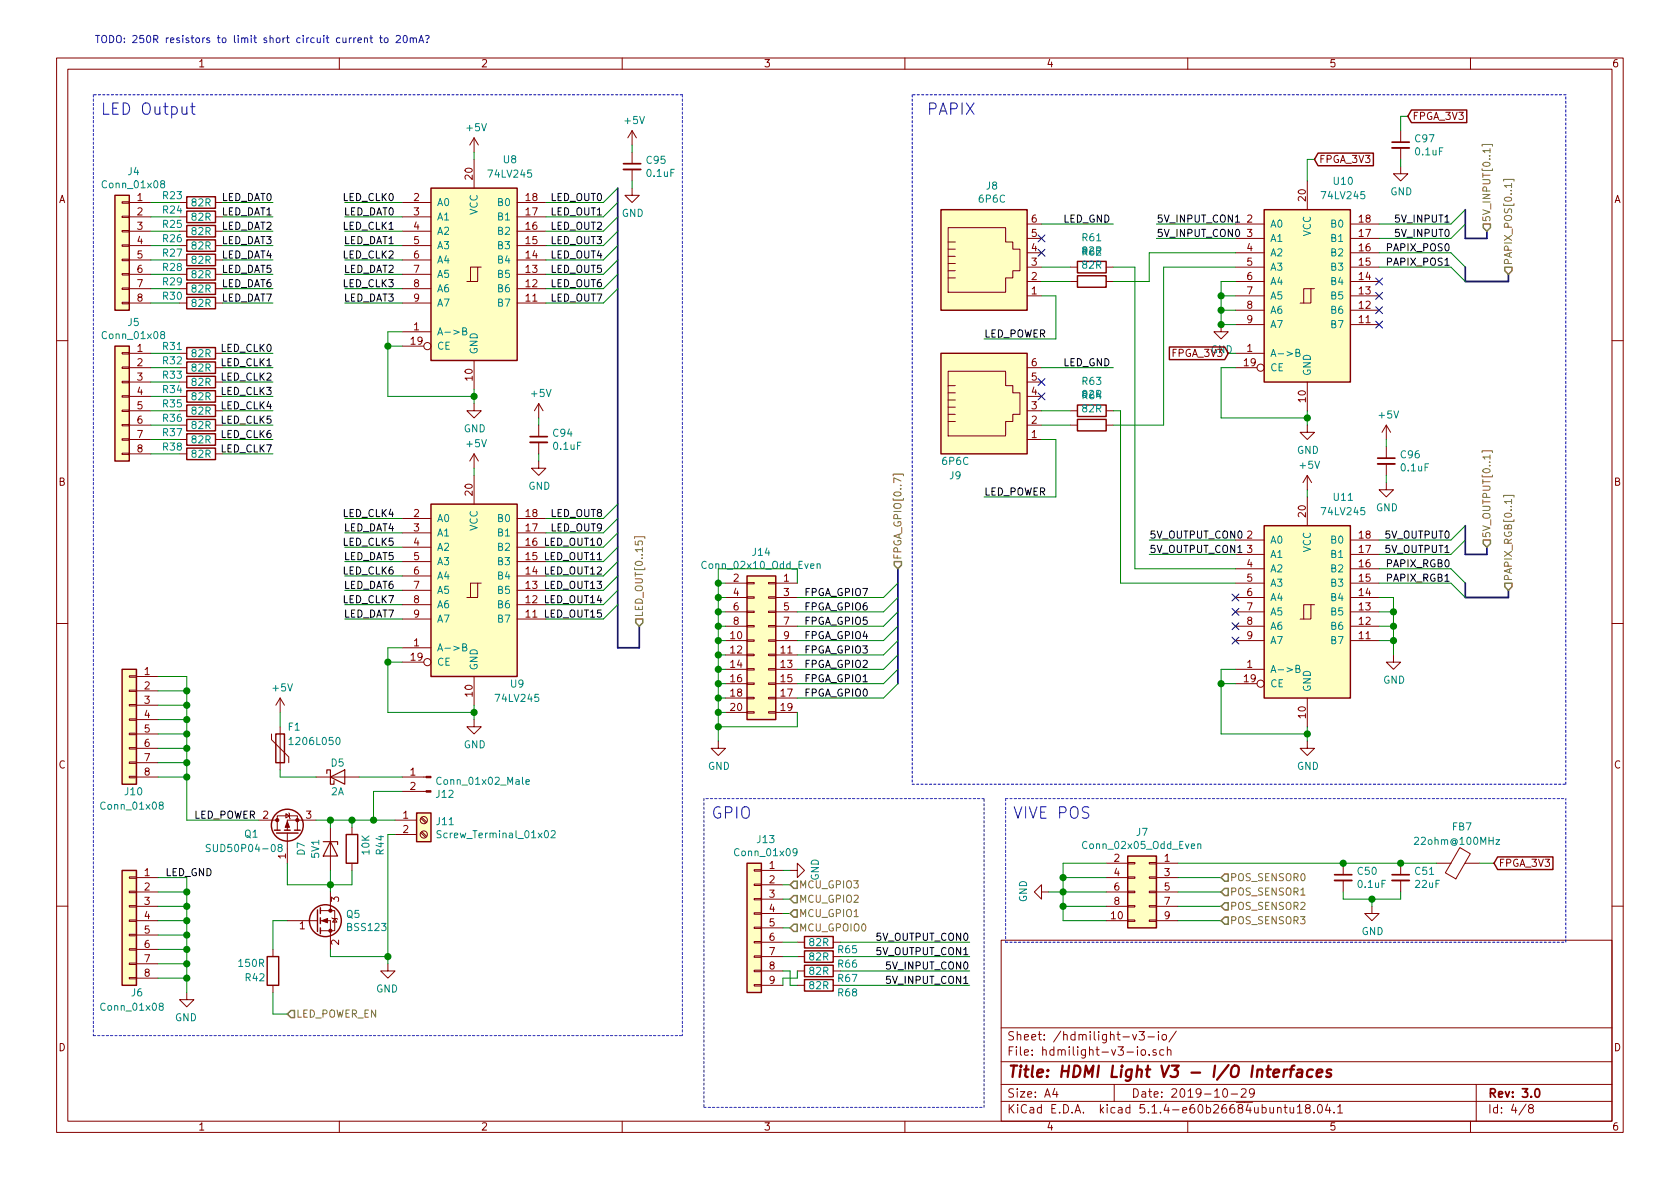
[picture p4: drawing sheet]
EESchema Schematic File Version 4
LIBS:hdmilight-v3-cache
EELAYER 30 0
EELAYER END
$Descr A4 11693 8268
encoding utf-8
Sheet 4 8
Title "HDMI Light V3 - I/O Interfaces"
Date "2019-10-29"
Rev "3.0"
Comp ""
Comment1 ""
Comment2 ""
Comment3 ""
Comment4 ""
$EndDescr
$Comp
L Connector_Generic:Conn_01x08 J6
U 1 1
P 900 6400
F 0 "J6" H 800 5900 50  0000 L CNN
F 1 "Conn_01x08" H 650 5800 50  0000 L CNN
F 2 "Connector_PinSocket_2.54mm:PinSocket_1x08_P2.54mm_Vertical" H 900 6400 50  0001 C CNN
F 3 "~" H 900 6400 50  0001 C CNN
	1    900  6400
	-1   0    0    -1  
$EndComp
$Comp
L power:GND #PWR0120
U 1 1
P 2700 6700
F 0 "#PWR0120" H 2700 6450 50  0001 C CNN
F 1 "GND" H 2705 6527 50  0000 C CNN
F 2 "" H 2700 6700 50  0001 C CNN
F 3 "" H 2700 6700 50  0001 C CNN
	1    2700 6700
	-1   0    0    -1  
$EndComp
Wire Wire Line
	1100 6100 1300 6100
Wire Wire Line
	1100 6200 1300 6200
Wire Wire Line
	1300 6100 1300 6200
Connection ~ 1300 6200
Wire Wire Line
	1300 6200 1300 6300
Wire Wire Line
	1100 6300 1300 6300
Connection ~ 1300 6300
Wire Wire Line
	1300 6300 1300 6400
Wire Wire Line
	1100 6400 1300 6400
Connection ~ 1300 6400
Wire Wire Line
	1300 6400 1300 6500
Wire Wire Line
	1100 6500 1300 6500
Connection ~ 1300 6500
Wire Wire Line
	1300 6500 1300 6600
Wire Wire Line
	1100 6600 1300 6600
Connection ~ 1300 6600
Wire Wire Line
	1300 6600 1300 6700
Wire Wire Line
	1100 6700 1300 6700
Connection ~ 1300 6700
Wire Wire Line
	1300 6700 1300 6800
Wire Wire Line
	1100 6800 1300 6800
$Comp
L 74xx:74HC245 U8
U 1 1
P 3300 1900
F 0 "U8" H 3550 2700 50  0000 C CNN
F 1 "74LV245" H 3550 2600 50  0000 C CNN
F 2 "Package_SO:TSSOP-20_4.4x6.5mm_P0.65mm" H 3300 1900 50  0001 C CNN
F 3 "" H 3300 1900 50  0001 C CNN
	1    3300 1900
	1    0    0    -1  
$EndComp
$Comp
L 74xx:74HC245 U9
U 1 1
P 3300 4100
F 0 "U9" H 3600 3450 50  0000 C CNN
F 1 "74LV245" H 3600 3350 50  0000 C CNN
F 2 "Package_SO:TSSOP-20_4.4x6.5mm_P0.65mm" H 3300 4100 50  0001 C CNN
F 3 "" H 3300 4100 50  0001 C CNN
	1    3300 4100
	1    0    0    -1  
$EndComp
$Comp
L Connector_Generic:Conn_01x08 J4
U 1 1
P 850 1700
F 0 "J4" H 770 2217 50  0000 C CNN
F 1 "Conn_01x08" H 770 2126 50  0000 C CNN
F 2 "Connector_PinSocket_2.54mm:PinSocket_1x08_P2.54mm_Vertical" H 850 1700 50  0001 C CNN
F 3 "~" H 850 1700 50  0001 C CNN
	1    850  1700
	-1   0    0    -1  
$EndComp
$Comp
L Connector_Generic:Conn_01x08 J5
U 1 1
P 850 2750
F 0 "J5" H 770 3267 50  0000 C CNN
F 1 "Conn_01x08" H 770 3176 50  0000 C CNN
F 2 "Connector_PinSocket_2.54mm:PinSocket_1x08_P2.54mm_Vertical" H 850 2750 50  0001 C CNN
F 3 "~" H 850 2750 50  0001 C CNN
	1    850  2750
	-1   0    0    -1  
$EndComp
Wire Wire Line
	2800 2300 2700 2300
Wire Wire Line
	2700 2750 3300 2750
Wire Wire Line
	3300 2750 3300 2700
Wire Wire Line
	2800 2400 2700 2400
Wire Wire Line
	2800 4500 2700 4500
Wire Wire Line
	2700 4950 3300 4950
Wire Wire Line
	3300 4950 3300 4900
Wire Wire Line
	2800 4600 2700 4600
$Comp
L power:GND #PWR0121
U 1 1
P 3300 2800
F 0 "#PWR0121" H 3300 2550 50  0001 C CNN
F 1 "GND" H 3305 2627 50  0000 C CNN
F 2 "" H 3300 2800 50  0001 C CNN
F 3 "" H 3300 2800 50  0001 C CNN
	1    3300 2800
	1    0    0    -1  
$EndComp
$Comp
L power:GND #PWR0122
U 1 1
P 3300 5000
F 0 "#PWR0122" H 3300 4750 50  0001 C CNN
F 1 "GND" H 3305 4827 50  0000 C CNN
F 2 "" H 3300 5000 50  0001 C CNN
F 3 "" H 3300 5000 50  0001 C CNN
	1    3300 5000
	1    0    0    -1  
$EndComp
Wire Wire Line
	3300 2750 3300 2800
Connection ~ 3300 2750
Wire Wire Line
	3300 4950 3300 5000
Connection ~ 3300 4950
Wire Wire Line
	3300 3250 3300 3300
Wire Wire Line
	3300 1050 3300 1100
$Comp
L power:GND #PWR0126
U 1 1
P 7300 6200
F 0 "#PWR0126" H 7300 5950 50  0001 C CNN
F 1 "GND" H 7305 6027 50  0000 C CNN
F 2 "" H 7300 6200 50  0001 C CNN
F 3 "" H 7300 6200 50  0001 C CNN
	1    7300 6200
	0    1    -1   0   
$EndComp
Wire Wire Line
	7700 6400 7400 6400
Wire Wire Line
	7700 6000 7400 6000
Wire Wire Line
	7400 6000 7400 6100
Wire Wire Line
	7700 6100 7400 6100
Connection ~ 7400 6100
Wire Wire Line
	7400 6100 7400 6200
Wire Wire Line
	7700 6200 7400 6200
Connection ~ 7400 6200
Wire Wire Line
	7400 6200 7400 6300
Wire Wire Line
	7700 6300 7400 6300
Connection ~ 7400 6300
Wire Wire Line
	7400 6300 7400 6400
$Comp
L Device:R R23
U 1 1
P 1400 1400
F 0 "R23" V 1350 1200 50  0000 C CNN
F 1 "82R" V 1400 1400 50  0000 C CNN
F 2 "Resistor_SMD:R_0603_1608Metric" V 1330 1400 50  0001 C CNN
F 3 "~" H 1400 1400 50  0001 C CNN
	1    1400 1400
	0    1    1    0   
$EndComp
$Comp
L Device:R R24
U 1 1
P 1400 1500
F 0 "R24" V 1350 1300 50  0000 C CNN
F 1 "82R" V 1400 1500 50  0000 C CNN
F 2 "Resistor_SMD:R_0603_1608Metric" V 1330 1500 50  0001 C CNN
F 3 "~" H 1400 1500 50  0001 C CNN
	1    1400 1500
	0    1    1    0   
$EndComp
$Comp
L Device:R R25
U 1 1
P 1400 1600
F 0 "R25" V 1350 1400 50  0000 C CNN
F 1 "82R" V 1400 1600 50  0000 C CNN
F 2 "Resistor_SMD:R_0603_1608Metric" V 1330 1600 50  0001 C CNN
F 3 "~" H 1400 1600 50  0001 C CNN
	1    1400 1600
	0    1    1    0   
$EndComp
$Comp
L Device:R R26
U 1 1
P 1400 1700
F 0 "R26" V 1350 1500 50  0000 C CNN
F 1 "82R" V 1400 1700 50  0000 C CNN
F 2 "Resistor_SMD:R_0603_1608Metric" V 1330 1700 50  0001 C CNN
F 3 "~" H 1400 1700 50  0001 C CNN
	1    1400 1700
	0    1    1    0   
$EndComp
$Comp
L Device:R R27
U 1 1
P 1400 1800
F 0 "R27" V 1350 1600 50  0000 C CNN
F 1 "82R" V 1400 1800 50  0000 C CNN
F 2 "Resistor_SMD:R_0603_1608Metric" V 1330 1800 50  0001 C CNN
F 3 "~" H 1400 1800 50  0001 C CNN
	1    1400 1800
	0    1    1    0   
$EndComp
$Comp
L Device:R R28
U 1 1
P 1400 1900
F 0 "R28" V 1350 1700 50  0000 C CNN
F 1 "82R" V 1400 1900 50  0000 C CNN
F 2 "Resistor_SMD:R_0603_1608Metric" V 1330 1900 50  0001 C CNN
F 3 "~" H 1400 1900 50  0001 C CNN
	1    1400 1900
	0    1    1    0   
$EndComp
$Comp
L Device:R R29
U 1 1
P 1400 2000
F 0 "R29" V 1350 1800 50  0000 C CNN
F 1 "82R" V 1400 2000 50  0000 C CNN
F 2 "Resistor_SMD:R_0603_1608Metric" V 1330 2000 50  0001 C CNN
F 3 "~" H 1400 2000 50  0001 C CNN
	1    1400 2000
	0    1    1    0   
$EndComp
$Comp
L Device:R R30
U 1 1
P 1400 2100
F 0 "R30" V 1350 1900 50  0000 C CNN
F 1 "82R" V 1400 2100 50  0000 C CNN
F 2 "Resistor_SMD:R_0603_1608Metric" V 1330 2100 50  0001 C CNN
F 3 "~" H 1400 2100 50  0001 C CNN
	1    1400 2100
	0    1    1    0   
$EndComp
Wire Wire Line
	1050 1400 1250 1400
Wire Wire Line
	1050 1500 1250 1500
Wire Wire Line
	1050 1600 1250 1600
Wire Wire Line
	1050 1700 1250 1700
Wire Wire Line
	1050 1800 1250 1800
Wire Wire Line
	1050 1900 1250 1900
Wire Wire Line
	1050 2000 1250 2000
Wire Wire Line
	1050 2100 1250 2100
$Comp
L Device:R R31
U 1 1
P 1400 2450
F 0 "R31" V 1350 2250 50  0000 C CNN
F 1 "82R" V 1400 2450 50  0000 C CNN
F 2 "Resistor_SMD:R_0603_1608Metric" V 1330 2450 50  0001 C CNN
F 3 "~" H 1400 2450 50  0001 C CNN
	1    1400 2450
	0    1    1    0   
$EndComp
$Comp
L Device:R R32
U 1 1
P 1400 2550
F 0 "R32" V 1350 2350 50  0000 C CNN
F 1 "82R" V 1400 2550 50  0000 C CNN
F 2 "Resistor_SMD:R_0603_1608Metric" V 1330 2550 50  0001 C CNN
F 3 "~" H 1400 2550 50  0001 C CNN
	1    1400 2550
	0    1    1    0   
$EndComp
$Comp
L Device:R R33
U 1 1
P 1400 2650
F 0 "R33" V 1350 2450 50  0000 C CNN
F 1 "82R" V 1400 2650 50  0000 C CNN
F 2 "Resistor_SMD:R_0603_1608Metric" V 1330 2650 50  0001 C CNN
F 3 "~" H 1400 2650 50  0001 C CNN
	1    1400 2650
	0    1    1    0   
$EndComp
$Comp
L Device:R R34
U 1 1
P 1400 2750
F 0 "R34" V 1350 2550 50  0000 C CNN
F 1 "82R" V 1400 2750 50  0000 C CNN
F 2 "Resistor_SMD:R_0603_1608Metric" V 1330 2750 50  0001 C CNN
F 3 "~" H 1400 2750 50  0001 C CNN
	1    1400 2750
	0    1    1    0   
$EndComp
$Comp
L Device:R R35
U 1 1
P 1400 2850
F 0 "R35" V 1350 2650 50  0000 C CNN
F 1 "82R" V 1400 2850 50  0000 C CNN
F 2 "Resistor_SMD:R_0603_1608Metric" V 1330 2850 50  0001 C CNN
F 3 "~" H 1400 2850 50  0001 C CNN
	1    1400 2850
	0    1    1    0   
$EndComp
$Comp
L Device:R R36
U 1 1
P 1400 2950
F 0 "R36" V 1350 2750 50  0000 C CNN
F 1 "82R" V 1400 2950 50  0000 C CNN
F 2 "Resistor_SMD:R_0603_1608Metric" V 1330 2950 50  0001 C CNN
F 3 "~" H 1400 2950 50  0001 C CNN
	1    1400 2950
	0    1    1    0   
$EndComp
$Comp
L Device:R R37
U 1 1
P 1400 3050
F 0 "R37" V 1350 2850 50  0000 C CNN
F 1 "82R" V 1400 3050 50  0000 C CNN
F 2 "Resistor_SMD:R_0603_1608Metric" V 1330 3050 50  0001 C CNN
F 3 "~" H 1400 3050 50  0001 C CNN
	1    1400 3050
	0    1    1    0   
$EndComp
$Comp
L Device:R R38
U 1 1
P 1400 3150
F 0 "R38" V 1350 2950 50  0000 C CNN
F 1 "82R" V 1400 3150 50  0000 C CNN
F 2 "Resistor_SMD:R_0603_1608Metric" V 1330 3150 50  0001 C CNN
F 3 "~" H 1400 3150 50  0001 C CNN
	1    1400 3150
	0    1    1    0   
$EndComp
Wire Wire Line
	1050 2450 1250 2450
Wire Wire Line
	1050 2550 1250 2550
Wire Wire Line
	1050 2650 1250 2650
Wire Wire Line
	1050 2750 1250 2750
Wire Wire Line
	1050 2850 1250 2850
Wire Wire Line
	1050 2950 1250 2950
Wire Wire Line
	1050 3050 1250 3050
Wire Wire Line
	1050 3150 1250 3150
Wire Wire Line
	2700 2300 2700 2400
Connection ~ 2700 2400
Wire Wire Line
	2700 2400 2700 2750
Wire Wire Line
	1550 1400 1900 1400
Text Label 1900 1400 2    50   ~ 0
LED_DAT0
Wire Wire Line
	1550 1500 1900 1500
Wire Wire Line
	1550 1600 1900 1600
Wire Wire Line
	1550 1700 1900 1700
Wire Wire Line
	1550 1800 1900 1800
Wire Wire Line
	1550 1900 1900 1900
Wire Wire Line
	1550 2000 1900 2000
Wire Wire Line
	1550 2100 1900 2100
Text Label 1900 1500 2    50   ~ 0
LED_DAT1
Text Label 1900 1600 2    50   ~ 0
LED_DAT2
Text Label 1900 1700 2    50   ~ 0
LED_DAT3
Text Label 1900 1800 2    50   ~ 0
LED_DAT4
Text Label 1900 1900 2    50   ~ 0
LED_DAT5
Text Label 1900 2000 2    50   ~ 0
LED_DAT6
Text Label 1900 2100 2    50   ~ 0
LED_DAT7
Wire Wire Line
	2700 4500 2700 4600
Connection ~ 2700 4600
Wire Wire Line
	2700 4600 2700 4950
Wire Wire Line
	1900 2450 1550 2450
Wire Wire Line
	1550 2550 1900 2550
Wire Wire Line
	1550 2650 1900 2650
Wire Wire Line
	1550 2750 1900 2750
Wire Wire Line
	1550 2850 1900 2850
Wire Wire Line
	1550 2950 1900 2950
Wire Wire Line
	1550 3050 1900 3050
Wire Wire Line
	1550 3150 1900 3150
Text Label 1900 2450 2    50   ~ 0
LED_CLK0
Text Label 1900 2550 2    50   ~ 0
LED_CLK1
Text Label 1900 2650 2    50   ~ 0
LED_CLK2
Text Label 1900 2750 2    50   ~ 0
LED_CLK3
Text Label 1900 2850 2    50   ~ 0
LED_CLK4
Text Label 1900 2950 2    50   ~ 0
LED_CLK5
Text Label 1900 3050 2    50   ~ 0
LED_CLK6
Text Label 1900 3150 2    50   ~ 0
LED_CLK7
Wire Wire Line
	2800 1400 2400 1400
Text Label 2750 1400 2    50   ~ 0
LED_CLK0
Wire Wire Line
	2800 1500 2400 1500
Wire Wire Line
	2800 1600 2400 1600
Wire Wire Line
	2800 1700 2400 1700
Wire Wire Line
	2400 1800 2800 1800
Wire Wire Line
	2400 1900 2800 1900
Wire Wire Line
	2400 2000 2800 2000
Wire Wire Line
	2400 2100 2800 2100
Text Label 2750 1500 2    50   ~ 0
LED_DAT0
Text Label 2750 1600 2    50   ~ 0
LED_CLK1
Text Label 2750 1700 2    50   ~ 0
LED_DAT1
Text Label 2750 1800 2    50   ~ 0
LED_CLK2
Text Label 2750 1900 2    50   ~ 0
LED_DAT2
Text Label 2750 2000 2    50   ~ 0
LED_CLK3
Text Label 2750 2100 2    50   ~ 0
LED_DAT3
Wire Wire Line
	2400 3600 2800 3600
Wire Wire Line
	2400 3700 2800 3700
Wire Wire Line
	2400 3800 2800 3800
Wire Wire Line
	2400 3900 2800 3900
Wire Wire Line
	2400 4000 2800 4000
Wire Wire Line
	2400 4100 2800 4100
Wire Wire Line
	2400 4200 2800 4200
Wire Wire Line
	2400 4300 2800 4300
Text Label 2750 3600 2    50   ~ 0
LED_CLK4
Text Label 2750 3700 2    50   ~ 0
LED_DAT4
Text Label 2750 3800 2    50   ~ 0
LED_CLK5
Text Label 2750 3900 2    50   ~ 0
LED_DAT5
Text Label 2750 4000 2    50   ~ 0
LED_CLK6
Text Label 2750 4100 2    50   ~ 0
LED_DAT6
Text Label 2750 4200 2    50   ~ 0
LED_CLK7
Text Label 2750 4300 2    50   ~ 0
LED_DAT7
Wire Wire Line
	3800 1400 4200 1400
Text Label 4200 1400 2    50   ~ 0
LED_OUT0
Wire Wire Line
	3800 1500 4200 1500
Wire Wire Line
	3800 1600 4200 1600
Wire Wire Line
	3800 1700 4200 1700
Wire Wire Line
	3800 1800 4200 1800
Wire Wire Line
	3800 1900 4200 1900
Wire Wire Line
	3800 2000 4200 2000
Wire Wire Line
	3800 2100 4200 2100
Wire Wire Line
	3800 3600 4200 3600
Wire Wire Line
	3800 3700 4200 3700
Wire Wire Line
	3800 3800 4200 3800
Wire Wire Line
	3800 3900 4200 3900
Wire Wire Line
	4200 4000 3800 4000
Wire Wire Line
	3800 4100 4200 4100
Wire Wire Line
	4200 4200 3800 4200
Wire Wire Line
	3800 4300 4200 4300
Text Label 4200 1500 2    50   ~ 0
LED_OUT1
Text Label 4200 1600 2    50   ~ 0
LED_OUT2
Text Label 4200 1700 2    50   ~ 0
LED_OUT3
Text Label 4200 1800 2    50   ~ 0
LED_OUT4
Text Label 4200 1900 2    50   ~ 0
LED_OUT5
Text Label 4200 2000 2    50   ~ 0
LED_OUT6
Text Label 4200 2100 2    50   ~ 0
LED_OUT7
Text Label 4200 3600 2    50   ~ 0
LED_OUT8
Text Label 4200 3700 2    50   ~ 0
LED_OUT9
Text Label 4200 3800 2    50   ~ 0
LED_OUT10
Text Label 4200 3900 2    50   ~ 0
LED_OUT11
Text Label 4200 4000 2    50   ~ 0
LED_OUT12
Text Label 4200 4100 2    50   ~ 0
LED_OUT13
Text Label 4200 4200 2    50   ~ 0
LED_OUT14
Text Label 4200 4300 2    50   ~ 0
LED_OUT15
Entry Wire Line
	4200 1400 4300 1300
Entry Wire Line
	4200 1500 4300 1400
Entry Wire Line
	4200 1600 4300 1500
Entry Wire Line
	4200 1700 4300 1600
Entry Wire Line
	4200 1800 4300 1700
Entry Wire Line
	4200 1900 4300 1800
Entry Wire Line
	4200 2000 4300 1900
Entry Wire Line
	4200 2100 4300 2000
Entry Wire Line
	4200 3600 4300 3500
Entry Wire Line
	4200 3700 4300 3600
Entry Wire Line
	4200 3800 4300 3700
Entry Wire Line
	4200 3900 4300 3800
Entry Wire Line
	4200 4000 4300 3900
Entry Wire Line
	4200 4100 4300 4000
Entry Wire Line
	4200 4200 4300 4100
Entry Wire Line
	4200 4300 4300 4200
Wire Bus Line
	4300 4500 4450 4500
Text HLabel 4450 4350 1    50   Input ~ 0
LED_OUT[0..15]
Text Notes 3000 300  2    50   ~ 0
TODO: 250R resistors to limit short circuit current to 20mA?
$Comp
L Connector:6P6C J8
U 1 1
P 6850 1850
F 0 "J8" H 6905 2417 50  0000 C CNN
F 1 "6P6C" H 6905 2326 50  0000 C CNN
F 2 "Connector_RJ:RJ12_Amphenol_54601" V 6850 1875 50  0001 C CNN
F 3 "~" V 6850 1875 50  0001 C CNN
	1    6850 1850
	1    0    0    -1  
$EndComp
$Comp
L Connector:6P6C J9
U 1 1
P 6850 2850
F 0 "J9" H 6650 2400 50  0000 C CNN
F 1 "6P6C" H 6650 2500 50  0000 C CNN
F 2 "Connector_RJ:RJ12_Amphenol_54601" V 6850 2875 50  0001 C CNN
F 3 "~" V 6850 2875 50  0001 C CNN
	1    6850 2850
	1    0    0    -1  
$EndComp
$Comp
L 74xx:74HC245 U10
U 1 1
P 9100 2050
F 0 "U10" H 9350 2850 50  0000 C CNN
F 1 "74LV245" H 9350 2750 50  0000 C CNN
F 2 "Package_SO:TSSOP-20_4.4x6.5mm_P0.65mm" H 9100 2050 50  0001 C CNN
F 3 "" H 9100 2050 50  0001 C CNN
	1    9100 2050
	1    0    0    -1  
$EndComp
$Comp
L 74xx:74HC245 U11
U 1 1
P 9100 4250
F 0 "U11" H 9350 5050 50  0000 C CNN
F 1 "74LV245" H 9350 4950 50  0000 C CNN
F 2 "Package_SO:TSSOP-20_4.4x6.5mm_P0.65mm" H 9100 4250 50  0001 C CNN
F 3 "" H 9100 4250 50  0001 C CNN
	1    9100 4250
	1    0    0    -1  
$EndComp
Wire Wire Line
	7250 1950 7450 1950
Wire Wire Line
	8000 1950 8000 1750
Wire Wire Line
	8000 1750 8600 1750
Wire Wire Line
	7250 2950 7450 2950
Wire Wire Line
	8100 2950 8100 1850
Wire Wire Line
	8100 1850 8600 1850
Wire Wire Line
	7250 1850 7450 1850
Wire Wire Line
	7900 1850 7900 3950
Wire Wire Line
	7900 3950 8600 3950
Wire Wire Line
	7250 2850 7450 2850
Wire Wire Line
	7800 2850 7800 4050
Wire Wire Line
	7800 4050 8600 4050
Wire Wire Line
	8600 2550 8500 2550
Wire Wire Line
	8500 2550 8500 2900
Wire Wire Line
	8500 2900 9100 2900
Wire Wire Line
	9100 2900 9100 2850
Wire Wire Line
	8600 4650 8500 4650
Wire Wire Line
	8500 4650 8500 4750
Wire Wire Line
	8500 5100 9100 5100
Wire Wire Line
	9100 5100 9100 5050
Wire Wire Line
	8600 4750 8500 4750
Connection ~ 8500 4750
Wire Wire Line
	8500 4750 8500 5100
$Comp
L power:GND #PWR0130
U 1 1
P 9100 2950
F 0 "#PWR0130" H 9100 2700 50  0001 C CNN
F 1 "GND" H 9105 2777 50  0000 C CNN
F 2 "" H 9100 2950 50  0001 C CNN
F 3 "" H 9100 2950 50  0001 C CNN
	1    9100 2950
	1    0    0    -1  
$EndComp
$Comp
L power:GND #PWR0131
U 1 1
P 9100 5150
F 0 "#PWR0131" H 9100 4900 50  0001 C CNN
F 1 "GND" H 9105 4977 50  0000 C CNN
F 2 "" H 9100 5150 50  0001 C CNN
F 3 "" H 9100 5150 50  0001 C CNN
	1    9100 5150
	1    0    0    -1  
$EndComp
Wire Wire Line
	9100 2900 9100 2950
Connection ~ 9100 2900
Wire Wire Line
	9100 5100 9100 5150
Connection ~ 9100 5100
Wire Wire Line
	9100 3400 9100 3450
Wire Wire Line
	9600 1850 10100 1850
Text Label 10100 1750 2    50   ~ 0
PAPIX_POS0
Text Label 10100 1850 2    50   ~ 0
PAPIX_POS1
Wire Wire Line
	9600 3950 10100 3950
Wire Wire Line
	9600 4050 10100 4050
Text Label 10100 3950 2    50   ~ 0
PAPIX_RGB0
Text Label 10100 4050 2    50   ~ 0
PAPIX_RGB1
Wire Wire Line
	8550 2450 8600 2450
Entry Wire Line
	10100 1850 10200 1950
Entry Wire Line
	10100 4050 10200 4150
Wire Bus Line
	10200 1950 10500 1950
Wire Bus Line
	10200 4150 10500 4150
Text HLabel 10500 1900 1    50   Input ~ 0
PAPIX_POS[0..1]
Text HLabel 10500 4100 1    50   Input ~ 0
PAPIX_RGB[0..1]
$Comp
L Connector_Generic:Conn_02x05_Odd_Even J7
U 1 1
P 8000 6200
F 0 "J7" H 8050 6617 50  0000 C CNN
F 1 "Conn_02x05_Odd_Even" H 8050 6526 50  0000 C CNN
F 2 "Connector_IDC:IDC-Header_2x05_P2.54mm_Horizontal" H 8000 6200 50  0001 C CNN
F 3 "~" H 8000 6200 50  0001 C CNN
	1    8000 6200
	-1   0    0    -1  
$EndComp
Text HLabel 8500 6100 2    50   Input ~ 0
POS_SENSOR0
Text HLabel 8500 6200 2    50   Input ~ 0
POS_SENSOR1
Text HLabel 8500 6300 2    50   Input ~ 0
POS_SENSOR2
Text HLabel 8500 6400 2    50   Input ~ 0
POS_SENSOR3
Wire Wire Line
	8200 6100 8500 6100
Wire Wire Line
	8200 6200 8500 6200
Wire Wire Line
	8200 6300 8500 6300
Wire Wire Line
	8200 6400 8500 6400
$Comp
L Connector_Generic:Conn_01x08 J10
U 1 1
P 900 5000
F 0 "J10" H 800 4500 50  0000 L CNN
F 1 "Conn_01x08" H 650 4400 50  0000 L CNN
F 2 "Connector_PinSocket_2.54mm:PinSocket_1x08_P2.54mm_Vertical" H 900 5000 50  0001 C CNN
F 3 "~" H 900 5000 50  0001 C CNN
	1    900  5000
	-1   0    0    -1  
$EndComp
Wire Wire Line
	1100 4700 1300 4700
Wire Wire Line
	1300 4700 1300 4800
Wire Wire Line
	1100 4800 1300 4800
Connection ~ 1300 4800
Wire Wire Line
	1300 4800 1300 4900
Wire Wire Line
	1100 4900 1300 4900
Connection ~ 1300 4900
Wire Wire Line
	1300 4900 1300 5000
Wire Wire Line
	1100 5000 1300 5000
Connection ~ 1300 5000
Wire Wire Line
	1300 5000 1300 5100
Wire Wire Line
	1100 5100 1300 5100
Connection ~ 1300 5100
Wire Wire Line
	1300 5100 1300 5200
Wire Wire Line
	1100 5200 1300 5200
Connection ~ 1300 5200
Wire Wire Line
	1300 5200 1300 5300
Wire Wire Line
	1100 5300 1300 5300
Connection ~ 1300 5300
Wire Wire Line
	1300 5300 1300 5400
Wire Wire Line
	1100 5400 1300 5400
Connection ~ 1300 5400
Wire Wire Line
	1300 5400 1300 5700
$Comp
L Device:R R42
U 1 1
P 1900 6750
F 0 "R42" H 1700 6800 50  0000 L CNN
F 1 "150R" H 1650 6700 50  0000 L CNN
F 2 "Resistor_SMD:R_0603_1608Metric" V 1830 6750 50  0001 C CNN
F 3 "~" H 1900 6750 50  0001 C CNN
	1    1900 6750
	1    0    0    1   
$EndComp
Text HLabel 2000 7050 2    50   Input ~ 0
LED_POWER_EN
Wire Wire Line
	1900 6600 1900 6400
Wire Wire Line
	1900 6900 1900 7050
Wire Wire Line
	1900 7050 2000 7050
Wire Wire Line
	1300 5700 1800 5700
Text Label 1350 5700 0    50   ~ 0
LED_POWER
Text Label 1150 6100 0    50   ~ 0
LED_GND
Wire Wire Line
	7250 3050 7350 3050
Wire Wire Line
	7350 3050 7350 3450
Wire Wire Line
	7350 3450 6850 3450
Text Label 6850 3450 0    50   ~ 0
LED_POWER
Wire Wire Line
	7250 2050 7350 2050
Wire Wire Line
	7350 2050 7350 2350
Wire Wire Line
	7350 2350 6850 2350
Text Label 6850 2350 0    50   ~ 0
LED_POWER
Wire Wire Line
	7250 1550 7750 1550
Wire Wire Line
	7250 2550 7750 2550
Text Label 7400 2550 0    50   ~ 0
LED_GND
Text Label 7400 1550 0    50   ~ 0
LED_GND
NoConn ~ 7250 1650
NoConn ~ 7250 1750
NoConn ~ 7250 2650
NoConn ~ 7250 2750
$Comp
L Device:R R44
U 1 1
P 2450 5900
F 0 "R44" V 2250 5850 50  0000 L CNN
F 1 "10K" V 2350 5850 50  0000 L CNN
F 2 "Resistor_SMD:R_0603_1608Metric" V 2380 5900 50  0001 C CNN
F 3 "~" H 2450 5900 50  0001 C CNN
	1    2450 5900
	-1   0    0    -1  
$EndComp
$Comp
L Connector:Conn_01x02_Male J12
U 1 1
P 3000 5400
F 0 "J12" H 2972 5282 50  0000 R CNN
F 1 "Conn_01x02_Male" H 2972 5373 50  0000 R CNN
F 2 "Connector_PinHeader_2.54mm:PinHeader_1x02_P2.54mm_Vertical" H 3000 5400 50  0001 C CNN
F 3 "~" H 3000 5400 50  0001 C CNN
	1    3000 5400
	-1   0    0    -1  
$EndComp
$Comp
L power:+5V #PWR0169
U 1 1
P 1950 4950
F 0 "#PWR0169" H 1950 4800 50  0001 C CNN
F 1 "+5V" H 1965 5123 50  0000 C CNN
F 2 "" H 1950 4950 50  0001 C CNN
F 3 "" H 1950 4950 50  0001 C CNN
	1    1950 4950
	1    0    0    -1  
$EndComp
Wire Wire Line
	9600 3750 10100 3750
Wire Wire Line
	9600 3850 10100 3850
Entry Wire Line
	10100 3750 10200 3650
Entry Wire Line
	10100 3850 10200 3750
Wire Bus Line
	10200 3850 10350 3850
Text HLabel 10350 3800 1    50   Input ~ 0
5V_OUTPUT[0..1]
Text Label 10100 3750 2    50   ~ 0
5V_OUTPUT0
Text Label 10100 3850 2    50   ~ 0
5V_OUTPUT1
$Comp
L Device:C_Small C95
U 1 1
P 4400 1150
F 0 "C95" H 4492 1196 50  0000 L CNN
F 1 "0.1uF" H 4492 1105 50  0000 L CNN
F 2 "Capacitor_SMD:C_0402_1005Metric" H 4400 1150 50  0001 C CNN
F 3 "~" H 4400 1150 50  0001 C CNN
	1    4400 1150
	1    0    0    -1  
$EndComp
$Comp
L power:GND #PWR0185
U 1 1
P 4400 1300
F 0 "#PWR0185" H 4400 1050 50  0001 C CNN
F 1 "GND" H 4405 1127 50  0000 C CNN
F 2 "" H 4400 1300 50  0001 C CNN
F 3 "" H 4400 1300 50  0001 C CNN
	1    4400 1300
	1    0    0    -1  
$EndComp
Wire Wire Line
	4400 1000 4400 1050
Wire Wire Line
	4400 1250 4400 1300
$Comp
L Device:C_Small C94
U 1 1
P 3750 3050
F 0 "C94" H 3842 3096 50  0000 L CNN
F 1 "0.1uF" H 3842 3005 50  0000 L CNN
F 2 "Capacitor_SMD:C_0402_1005Metric" H 3750 3050 50  0001 C CNN
F 3 "~" H 3750 3050 50  0001 C CNN
	1    3750 3050
	1    0    0    -1  
$EndComp
$Comp
L power:GND #PWR0187
U 1 1
P 3750 3200
F 0 "#PWR0187" H 3750 2950 50  0001 C CNN
F 1 "GND" H 3755 3027 50  0000 C CNN
F 2 "" H 3750 3200 50  0001 C CNN
F 3 "" H 3750 3200 50  0001 C CNN
	1    3750 3200
	1    0    0    -1  
$EndComp
Wire Wire Line
	3750 2900 3750 2950
Wire Wire Line
	3750 3150 3750 3200
$Comp
L Device:C_Small C96
U 1 1
P 9650 3200
F 0 "C96" H 9742 3246 50  0000 L CNN
F 1 "0.1uF" H 9742 3155 50  0000 L CNN
F 2 "Capacitor_SMD:C_0402_1005Metric" H 9650 3200 50  0001 C CNN
F 3 "~" H 9650 3200 50  0001 C CNN
	1    9650 3200
	1    0    0    -1  
$EndComp
$Comp
L power:GND #PWR0189
U 1 1
P 9650 3350
F 0 "#PWR0189" H 9650 3100 50  0001 C CNN
F 1 "GND" H 9655 3177 50  0000 C CNN
F 2 "" H 9650 3350 50  0001 C CNN
F 3 "" H 9650 3350 50  0001 C CNN
	1    9650 3350
	1    0    0    -1  
$EndComp
Wire Wire Line
	9650 3050 9650 3100
Wire Wire Line
	9650 3300 9650 3350
$Comp
L Device:C_Small C97
U 1 1
P 9750 1000
F 0 "C97" H 9842 1046 50  0000 L CNN
F 1 "0.1uF" H 9842 955 50  0000 L CNN
F 2 "Capacitor_SMD:C_0402_1005Metric" H 9750 1000 50  0001 C CNN
F 3 "~" H 9750 1000 50  0001 C CNN
	1    9750 1000
	1    0    0    -1  
$EndComp
$Comp
L power:GND #PWR0190
U 1 1
P 9750 1150
F 0 "#PWR0190" H 9750 900 50  0001 C CNN
F 1 "GND" H 9755 977 50  0000 C CNN
F 2 "" H 9750 1150 50  0001 C CNN
F 3 "" H 9750 1150 50  0001 C CNN
	1    9750 1150
	1    0    0    -1  
$EndComp
Wire Wire Line
	9750 1100 9750 1150
Text GLabel 9150 1100 2    50   Input ~ 0
FPGA_3V3
Wire Wire Line
	9150 1100 9100 1100
Wire Wire Line
	9100 1100 9100 1250
Text GLabel 8550 2450 0    50   Input ~ 0
FPGA_3V3
Text GLabel 9800 800  2    50   Input ~ 0
FPGA_3V3
Wire Wire Line
	9800 800  9750 800 
Wire Wire Line
	9750 800  9750 900 
Text GLabel 10400 6000 2    50   Input ~ 0
FPGA_3V3
$Comp
L Device:Polyfuse F1
U 1 1
P 1950 5200
F 0 "F1" H 2000 5350 50  0000 L CNN
F 1 "1206L050" H 2000 5250 50  0000 L CNN
F 2 "Fuse:Fuse_1206_3216Metric" H 2000 5000 50  0001 L CNN
F 3 "~" H 1950 5200 50  0001 C CNN
	1    1950 5200
	1    0    0    -1  
$EndComp
Wire Wire Line
	1950 4950 1950 5050
Wire Wire Line
	1950 5350 1950 5400
$Comp
L Device:D_Schottky D5
U 1 1
P 2350 5400
F 0 "D5" H 2350 5500 50  0000 C CNN
F 1 "2A" H 2350 5300 50  0000 C CNN
F 2 "Diode_SMD:D_SOD-323" H 2350 5400 50  0001 C CNN
F 3 "~" H 2350 5400 50  0001 C CNN
	1    2350 5400
	1    0    0    -1  
$EndComp
Wire Wire Line
	1950 5400 2200 5400
$Comp
L Device:Ferrite_Bead FB?
U 1 1
P 10150 6000
AR Path="/5E08CC0D/5F9898C8" Ref="FB?"  Part="1" 
AR Path="/5DC305B6/5F9898C8" Ref="FB7"  Part="1" 
F 0 "FB7" V 10400 5900 50  0000 L CNN
F 1 "22ohm@100MHz" V 10300 5700 50  0000 L CNN
F 2 "Inductor_SMD:L_0805_2012Metric" V 10080 6000 50  0001 C CNN
F 3 "~" H 10150 6000 50  0001 C CNN
	1    10150 6000
	0    -1   -1   0   
$EndComp
$Comp
L power:GND #PWR?
U 1 1
P 9550 6300
AR Path="/5E08CC0D/5F9898E3" Ref="#PWR?"  Part="1" 
AR Path="/5DC305B6/5F9898E3" Ref="#PWR0108"  Part="1" 
F 0 "#PWR0108" H 9550 6050 50  0001 C CNN
F 1 "GND" H 9555 6127 50  0000 C CNN
F 2 "" H 9550 6300 50  0001 C CNN
F 3 "" H 9550 6300 50  0001 C CNN
	1    9550 6300
	1    0    0    -1  
$EndComp
$Comp
L Device:C_Small C?
U 1 1
P 9750 6100
AR Path="/5DE449C4/5FA0BA21" Ref="C?"  Part="1" 
AR Path="/5DC305B6/5FA0BA21" Ref="C51"  Part="1" 
F 0 "C51" H 9842 6146 50  0000 L CNN
F 1 "22uF" H 9842 6055 50  0000 L CNN
F 2 "Capacitor_SMD:C_0805_2012Metric" H 9750 6100 50  0001 C CNN
F 3 "~" H 9750 6100 50  0001 C CNN
	1    9750 6100
	1    0    0    -1  
$EndComp
$Comp
L Device:C_Small C50
U 1 1
P 9350 6100
F 0 "C50" H 9442 6146 50  0000 L CNN
F 1 "0.1uF" H 9442 6055 50  0000 L CNN
F 2 "Capacitor_SMD:C_0603_1608Metric" H 9350 6100 50  0001 C CNN
F 3 "~" H 9350 6100 50  0001 C CNN
	1    9350 6100
	1    0    0    -1  
$EndComp
Wire Wire Line
	9350 6000 9750 6000
Connection ~ 9350 6000
Wire Wire Line
	9750 6000 10000 6000
Connection ~ 9750 6000
Wire Wire Line
	9350 6200 9350 6250
Wire Wire Line
	9350 6250 9550 6250
Wire Wire Line
	9750 6250 9750 6200
Wire Wire Line
	9550 6250 9550 6300
Connection ~ 9550 6250
Wire Wire Line
	9550 6250 9750 6250
Wire Wire Line
	10300 6000 10400 6000
$Comp
L Device:R R61
U 1 1
P 7600 1850
F 0 "R61" V 7393 1850 50  0000 C CNN
F 1 "82R" V 7484 1850 50  0000 C CNN
F 2 "Resistor_SMD:R_0603_1608Metric" V 7530 1850 50  0001 C CNN
F 3 "~" H 7600 1850 50  0001 C CNN
	1    7600 1850
	0    1    1    0   
$EndComp
Wire Wire Line
	7750 1850 7900 1850
$Comp
L Device:R R62
U 1 1
P 7600 1950
F 0 "R62" V 7393 1950 50  0000 C CNN
F 1 "82R" V 7484 1950 50  0000 C CNN
F 2 "Resistor_SMD:R_0603_1608Metric" V 7530 1950 50  0001 C CNN
F 3 "~" H 7600 1950 50  0001 C CNN
	1    7600 1950
	0    1    1    0   
$EndComp
Wire Wire Line
	7750 1950 8000 1950
$Comp
L Device:R R63
U 1 1
P 7600 2850
F 0 "R63" V 7393 2850 50  0000 C CNN
F 1 "82R" V 7484 2850 50  0000 C CNN
F 2 "Resistor_SMD:R_0603_1608Metric" V 7530 2850 50  0001 C CNN
F 3 "~" H 7600 2850 50  0001 C CNN
	1    7600 2850
	0    1    1    0   
$EndComp
Wire Wire Line
	7750 2850 7800 2850
$Comp
L Device:R R64
U 1 1
P 7600 2950
F 0 "R64" V 7393 2950 50  0000 C CNN
F 1 "82R" V 7484 2950 50  0000 C CNN
F 2 "Resistor_SMD:R_0603_1608Metric" V 7530 2950 50  0001 C CNN
F 3 "~" H 7600 2950 50  0001 C CNN
	1    7600 2950
	0    1    1    0   
$EndComp
Wire Wire Line
	7750 2950 8100 2950
Entry Wire Line
	10100 3950 10200 4050
Wire Bus Line
	10200 4050 10200 4150
Wire Wire Line
	8600 3850 8000 3850
Wire Wire Line
	8600 3750 8000 3750
Text Label 8000 3750 0    50   ~ 0
5V_OUTPUT_CON0
Text Label 8000 3850 0    50   ~ 0
5V_OUTPUT_CON1
Wire Wire Line
	5450 6650 5550 6650
Wire Wire Line
	5450 6550 5550 6550
Text Label 6750 6650 2    50   ~ 0
5V_OUTPUT_CON1
Text Label 6750 6550 2    50   ~ 0
5V_OUTPUT_CON0
$Comp
L Device:R R65
U 1 1
P 5700 6550
F 0 "R65" V 5750 6750 50  0000 C CNN
F 1 "82R" V 5700 6550 50  0000 C CNN
F 2 "Resistor_SMD:R_0603_1608Metric" V 5630 6550 50  0001 C CNN
F 3 "~" H 5700 6550 50  0001 C CNN
	1    5700 6550
	0    1    1    0   
$EndComp
$Comp
L Device:R R66
U 1 1
P 5700 6650
F 0 "R66" V 5750 6850 50  0000 C CNN
F 1 "82R" V 5700 6650 50  0000 C CNN
F 2 "Resistor_SMD:R_0603_1608Metric" V 5630 6650 50  0001 C CNN
F 3 "~" H 5700 6650 50  0001 C CNN
	1    5700 6650
	0    1    1    0   
$EndComp
Wire Wire Line
	5850 6550 6750 6550
Wire Wire Line
	5850 6650 6750 6650
Wire Wire Line
	9600 1550 10100 1550
Wire Wire Line
	9600 1650 10100 1650
Text Label 10100 1650 2    50   ~ 0
5V_INPUT0
Text Label 10100 1550 2    50   ~ 0
5V_INPUT1
$Comp
L Device:R R67
U 1 1
P 5700 6750
F 0 "R67" V 5750 6950 50  0000 C CNN
F 1 "82R" V 5700 6750 50  0000 C CNN
F 2 "Resistor_SMD:R_0603_1608Metric" V 5630 6750 50  0001 C CNN
F 3 "~" H 5700 6750 50  0001 C CNN
	1    5700 6750
	0    1    1    0   
$EndComp
$Comp
L Device:R R68
U 1 1
P 5700 6850
F 0 "R68" V 5750 7050 50  0000 C CNN
F 1 "82R" V 5700 6850 50  0000 C CNN
F 2 "Resistor_SMD:R_0603_1608Metric" V 5630 6850 50  0001 C CNN
F 3 "~" H 5700 6850 50  0001 C CNN
	1    5700 6850
	0    1    1    0   
$EndComp
Wire Wire Line
	5850 6750 6750 6750
Wire Wire Line
	5850 6850 6750 6850
Text Label 6750 6750 2    50   ~ 0
5V_INPUT_CON0
Text Label 6750 6850 2    50   ~ 0
5V_INPUT_CON1
Wire Wire Line
	8600 1550 8050 1550
Wire Wire Line
	8600 1650 8050 1650
Text Label 8050 1650 0    50   ~ 0
5V_INPUT_CON0
Text Label 8050 1550 0    50   ~ 0
5V_INPUT_CON1
Wire Wire Line
	5550 4850 6150 4850
Wire Wire Line
	5550 4750 6150 4750
Wire Wire Line
	5550 4650 6150 4650
Wire Wire Line
	5550 4550 6150 4550
Wire Wire Line
	5550 4450 6150 4450
Wire Wire Line
	5550 4350 6150 4350
Wire Wire Line
	5550 4250 6150 4250
Wire Wire Line
	5550 4150 6150 4150
Entry Wire Line
	6150 4150 6250 4050
Entry Wire Line
	6150 4250 6250 4150
Entry Wire Line
	6150 4350 6250 4250
Entry Wire Line
	6150 4450 6250 4350
Entry Wire Line
	6150 4550 6250 4450
Entry Wire Line
	6150 4650 6250 4550
Entry Wire Line
	6150 4750 6250 4650
Entry Wire Line
	6150 4850 6250 4750
Text Label 6050 4850 2    50   ~ 0
FPGA_GPIO0
Text Label 6050 4750 2    50   ~ 0
FPGA_GPIO1
Text Label 6050 4650 2    50   ~ 0
FPGA_GPIO2
Text Label 6050 4550 2    50   ~ 0
FPGA_GPIO3
Text Label 6050 4450 2    50   ~ 0
FPGA_GPIO4
Text Label 6050 4350 2    50   ~ 0
FPGA_GPIO5
Text Label 6050 4250 2    50   ~ 0
FPGA_GPIO6
Text Label 6050 4150 2    50   ~ 0
FPGA_GPIO7
Text HLabel 6250 3950 1    50   Input ~ 0
FPGA_GPIO[0..7]
Text HLabel 5500 6450 2    50   Input ~ 0
MCU_GPOIO0
Text HLabel 5500 6350 2    50   Input ~ 0
MCU_GPIO1
Text HLabel 5500 6250 2    50   Input ~ 0
MCU_GPIO2
Text HLabel 5500 6150 2    50   Input ~ 0
MCU_GPIO3
Wire Wire Line
	5450 6450 5500 6450
Wire Wire Line
	5450 6150 5500 6150
Wire Wire Line
	5450 6250 5500 6250
Wire Wire Line
	5450 6350 5500 6350
$Comp
L power:+5V #PWR0123
U 1 1
P 3300 1050
F 0 "#PWR0123" H 3300 900 50  0001 C CNN
F 1 "+5V" H 3315 1223 50  0000 C CNN
F 2 "" H 3300 1050 50  0001 C CNN
F 3 "" H 3300 1050 50  0001 C CNN
	1    3300 1050
	1    0    0    -1  
$EndComp
$Comp
L power:+5V #PWR0124
U 1 1
P 3300 3250
F 0 "#PWR0124" H 3300 3100 50  0001 C CNN
F 1 "+5V" H 3315 3423 50  0000 C CNN
F 2 "" H 3300 3250 50  0001 C CNN
F 3 "" H 3300 3250 50  0001 C CNN
	1    3300 3250
	1    0    0    -1  
$EndComp
$Comp
L power:+5V #PWR0129
U 1 1
P 9100 3400
F 0 "#PWR0129" H 9100 3250 50  0001 C CNN
F 1 "+5V" H 9115 3573 50  0000 C CNN
F 2 "" H 9100 3400 50  0001 C CNN
F 3 "" H 9100 3400 50  0001 C CNN
	1    9100 3400
	1    0    0    -1  
$EndComp
$Comp
L power:+5V #PWR0159
U 1 1
P 4400 1000
F 0 "#PWR0159" H 4400 850 50  0001 C CNN
F 1 "+5V" H 4415 1173 50  0000 C CNN
F 2 "" H 4400 1000 50  0001 C CNN
F 3 "" H 4400 1000 50  0001 C CNN
	1    4400 1000
	1    0    0    -1  
$EndComp
$Comp
L power:+5V #PWR0182
U 1 1
P 9650 3050
F 0 "#PWR0182" H 9650 2900 50  0001 C CNN
F 1 "+5V" H 9665 3223 50  0000 C CNN
F 2 "" H 9650 3050 50  0001 C CNN
F 3 "" H 9650 3050 50  0001 C CNN
	1    9650 3050
	1    0    0    -1  
$EndComp
$Comp
L power:+5V #PWR0183
U 1 1
P 3750 2900
F 0 "#PWR0183" H 3750 2750 50  0001 C CNN
F 1 "+5V" H 3765 3073 50  0000 C CNN
F 2 "" H 3750 2900 50  0001 C CNN
F 3 "" H 3750 2900 50  0001 C CNN
	1    3750 2900
	1    0    0    -1  
$EndComp
Entry Wire Line
	10100 1550 10200 1450
Entry Wire Line
	10100 1650 10200 1550
Wire Bus Line
	10200 1650 10350 1650
Text HLabel 10350 1600 1    50   Input ~ 0
5V_INPUT[0..1]
NoConn ~ 8600 4150
NoConn ~ 8600 4250
NoConn ~ 8600 4350
NoConn ~ 8600 4450
NoConn ~ 9600 1950
NoConn ~ 9600 2050
NoConn ~ 9600 2150
NoConn ~ 9600 2250
$Comp
L power:GND #PWR0192
U 1 1
P 9700 4550
F 0 "#PWR0192" H 9700 4300 50  0001 C CNN
F 1 "GND" H 9705 4377 50  0000 C CNN
F 2 "" H 9700 4550 50  0001 C CNN
F 3 "" H 9700 4550 50  0001 C CNN
	1    9700 4550
	1    0    0    -1  
$EndComp
Wire Wire Line
	9600 4150 9700 4150
Wire Wire Line
	9700 4150 9700 4250
Wire Wire Line
	9600 4250 9700 4250
Connection ~ 9700 4250
Wire Wire Line
	9700 4250 9700 4350
Wire Wire Line
	9600 4350 9700 4350
Connection ~ 9700 4350
Wire Wire Line
	9700 4350 9700 4450
Wire Wire Line
	9600 4450 9700 4450
Connection ~ 9700 4450
Wire Wire Line
	9700 4450 9700 4550
$Comp
L power:GND #PWR0193
U 1 1
P 8500 2250
F 0 "#PWR0193" H 8500 2000 50  0001 C CNN
F 1 "GND" H 8505 2077 50  0000 C CNN
F 2 "" H 8500 2250 50  0001 C CNN
F 3 "" H 8500 2250 50  0001 C CNN
	1    8500 2250
	1    0    0    -1  
$EndComp
Wire Wire Line
	8600 1950 8500 1950
Wire Wire Line
	8500 1950 8500 2050
Wire Wire Line
	8600 2250 8500 2250
Connection ~ 8500 2250
Wire Wire Line
	8600 2150 8500 2150
Connection ~ 8500 2150
Wire Wire Line
	8500 2150 8500 2250
Wire Wire Line
	8600 2050 8500 2050
Connection ~ 8500 2050
Wire Wire Line
	8500 2050 8500 2150
Wire Notes Line
	650  650  650  7200
Wire Notes Line
	4750 650  650  650 
Text Notes 700  800  0    79   ~ 0
LED Output
Wire Bus Line
	4450 4350 4450 4500
Wire Bus Line
	10500 1900 10500 1950
Wire Bus Line
	10350 1600 10350 1650
Wire Bus Line
	10350 3800 10350 3850
Wire Bus Line
	10500 4100 10500 4150
Wire Wire Line
	7300 6200 7400 6200
Wire Wire Line
	8200 6000 9350 6000
Wire Notes Line
	10900 650  6350 650 
Wire Notes Line
	6350 650  6350 5450
Wire Notes Line
	6350 5450 10900 5450
Wire Notes Line
	10900 5450 10900 650 
Text Notes 6450 800  0    79   ~ 0
PAPIX
Wire Notes Line
	7000 5550 7000 6550
Wire Notes Line
	7000 6550 10900 6550
Wire Notes Line
	10900 6550 10900 5550
Wire Notes Line
	7000 5550 10900 5550
Text Notes 7050 5700 0    79   ~ 0
VIVE POS
Wire Notes Line
	4750 650  4750 7200
Wire Notes Line
	650  7200 4750 7200
Wire Notes Line
	4900 7700 6850 7700
Wire Notes Line
	6850 7700 6850 5550
Wire Notes Line
	6850 5550 4900 5550
Wire Notes Line
	4900 5550 4900 7700
Text Notes 4950 5700 0    79   ~ 0
GPIO
$Comp
L Device:D_Zener D7
U 1 1
P 2300 5900
F 0 "D7" H 2300 5700 50  0000 C CNN
F 1 "5V1" H 2300 5800 50  0000 C CNN
F 2 "Diode_SMD:D_SOD-323" H 2300 5900 50  0001 C CNN
F 3 "~" H 2300 5900 50  0001 C CNN
	1    2300 5900
	0    1    1    0   
$EndComp
$Comp
L Transistor_FET:SUD50P04-08 Q1
U 1 1
P 2000 5800
F 0 "Q1" V 2000 6050 50  0000 C CNN
F 1 "SUD50P04-08" V 1900 6100 50  0000 C CNN
F 2 "Package_TO_SOT_SMD:TO-252-2" H 2195 5725 50  0001 L CIN
F 3 "https://www.vishay.com/docs/65594/sud50p04-08.pdf" H 2000 5800 50  0001 C CNN
	1    2000 5800
	0    -1   -1   0   
$EndComp
$Comp
L Transistor_FET:BSS123 Q5
U 1 1
P 2200 6400
F 0 "Q5" H 2406 6446 50  0000 L CNN
F 1 "BSS123" H 2406 6355 50  0000 L CNN
F 2 "Package_TO_SOT_SMD:SOT-23" H 2400 6325 50  0001 L CIN
F 3 "http://www.diodes.com/assets/Datasheets/ds30366.pdf" H 2200 6400 50  0001 L CNN
	1    2200 6400
	1    0    0    -1  
$EndComp
Wire Wire Line
	2750 5800 2700 5800
Wire Wire Line
	2200 5700 2300 5700
Wire Wire Line
	2450 5750 2450 5700
Connection ~ 2450 5700
Wire Wire Line
	2450 5700 2600 5700
Wire Wire Line
	2000 6000 2000 6150
Wire Wire Line
	2000 6150 2300 6150
Wire Wire Line
	2450 6150 2450 6050
Wire Wire Line
	2300 5750 2300 5700
Connection ~ 2300 5700
Wire Wire Line
	2300 5700 2450 5700
Wire Wire Line
	2300 6050 2300 6150
Connection ~ 2300 6150
Wire Wire Line
	2300 6150 2450 6150
Wire Wire Line
	2700 5800 2700 6650
Wire Wire Line
	2300 6150 2300 6200
Wire Wire Line
	2300 6600 2300 6650
Wire Wire Line
	2300 6650 2700 6650
Connection ~ 2700 6650
Wire Wire Line
	2700 6650 2700 6700
Wire Wire Line
	1900 6400 2000 6400
$Comp
L power:GND #PWR0110
U 1 1
P 1300 6900
F 0 "#PWR0110" H 1300 6650 50  0001 C CNN
F 1 "GND" H 1305 6727 50  0000 C CNN
F 2 "" H 1300 6900 50  0001 C CNN
F 3 "" H 1300 6900 50  0001 C CNN
	1    1300 6900
	-1   0    0    -1  
$EndComp
Wire Wire Line
	1300 6800 1300 6900
Connection ~ 1300 6800
Wire Wire Line
	2600 5500 2600 5700
Connection ~ 2600 5700
Wire Wire Line
	2600 5700 2750 5700
Wire Wire Line
	2800 5500 2600 5500
Wire Wire Line
	2500 5400 2800 5400
$Comp
L Connector:Screw_Terminal_01x02 J11
U 1 1
P 2950 5700
F 0 "J11" H 3030 5692 50  0000 L CNN
F 1 "Screw_Terminal_01x02" H 3030 5601 50  0000 L CNN
F 2 "TerminalBlock_Phoenix:TerminalBlock_Phoenix_MKDS-1,5-2_1x02_P5.00mm_Horizontal" H 2950 5700 50  0001 C CNN
F 3 "~" H 2950 5700 50  0001 C CNN
	1    2950 5700
	1    0    0    -1  
$EndComp
$Comp
L Connector_Generic:Conn_02x10_Odd_Even J14
U 1 1
P 5350 4450
F 0 "J14" H 5400 5067 50  0000 C CNN
F 1 "Conn_02x10_Odd_Even" H 5400 4976 50  0000 C CNN
F 2 "Connector_PinHeader_2.54mm:PinHeader_2x10_P2.54mm_Horizontal" H 5350 4450 50  0001 C CNN
F 3 "~" H 5350 4450 50  0001 C CNN
	1    5350 4450
	-1   0    0    -1  
$EndComp
Wire Wire Line
	5050 4050 5000 4050
Wire Wire Line
	5000 4050 5000 4150
Wire Wire Line
	5000 4950 5050 4950
Wire Wire Line
	5050 4850 5000 4850
Connection ~ 5000 4850
Wire Wire Line
	5000 4850 5000 4950
Wire Wire Line
	5050 4750 5000 4750
Connection ~ 5000 4750
Wire Wire Line
	5000 4750 5000 4850
Wire Wire Line
	5050 4650 5000 4650
Connection ~ 5000 4650
Wire Wire Line
	5000 4650 5000 4750
Wire Wire Line
	5050 4550 5000 4550
Connection ~ 5000 4550
Wire Wire Line
	5000 4550 5000 4650
Wire Wire Line
	5050 4450 5000 4450
Connection ~ 5000 4450
Wire Wire Line
	5000 4450 5000 4550
Wire Wire Line
	5050 4350 5000 4350
Connection ~ 5000 4350
Wire Wire Line
	5000 4350 5000 4450
Wire Wire Line
	5050 4250 5000 4250
Connection ~ 5000 4250
Wire Wire Line
	5000 4250 5000 4350
Wire Wire Line
	5050 4150 5000 4150
Connection ~ 5000 4150
Wire Wire Line
	5000 4150 5000 4250
Wire Wire Line
	5550 4950 5550 5050
Wire Wire Line
	5550 5050 5000 5050
Wire Wire Line
	5000 5050 5000 4950
Connection ~ 5000 4950
Wire Wire Line
	5550 4050 5550 3950
Wire Wire Line
	5550 3950 5000 3950
Wire Wire Line
	5000 3950 5000 4050
Connection ~ 5000 4050
$Comp
L power:GND #PWR0198
U 1 1
P 5000 5150
F 0 "#PWR0198" H 5000 4900 50  0001 C CNN
F 1 "GND" H 5005 4977 50  0000 C CNN
F 2 "" H 5000 5150 50  0001 C CNN
F 3 "" H 5000 5150 50  0001 C CNN
	1    5000 5150
	1    0    0    -1  
$EndComp
Wire Wire Line
	5000 5050 5000 5150
Connection ~ 5000 5050
$Comp
L Connector_Generic:Conn_01x09 J13
U 1 1
P 5250 6450
F 0 "J13" H 5168 7067 50  0000 C CNN
F 1 "Conn_01x09" H 5168 6976 50  0000 C CNN
F 2 "Connector_PinSocket_2.54mm:PinSocket_1x09_P2.54mm_Vertical" H 5250 6450 50  0001 C CNN
F 3 "~" H 5250 6450 50  0001 C CNN
	1    5250 6450
	-1   0    0    -1  
$EndComp
$Comp
L power:GND #PWR0199
U 1 1
P 5500 6050
F 0 "#PWR0199" H 5500 5800 50  0001 C CNN
F 1 "GND" H 5505 5877 50  0000 C CNN
F 2 "" H 5500 6050 50  0001 C CNN
F 3 "" H 5500 6050 50  0001 C CNN
	1    5500 6050
	0    -1   -1   0   
$EndComp
Wire Wire Line
	5450 6050 5500 6050
Wire Wire Line
	9600 1750 10100 1750
Entry Wire Line
	10100 1750 10200 1850
Wire Bus Line
	10200 1950 10200 1850
Wire Wire Line
	5450 6750 5500 6750
Wire Wire Line
	5500 6750 5500 6850
Wire Wire Line
	5500 6850 5550 6850
Wire Wire Line
	5550 6750 5550 6800
Wire Wire Line
	5550 6800 5450 6800
Wire Wire Line
	5450 6800 5450 6850
Wire Bus Line
	10200 1450 10200 1650
Wire Bus Line
	10200 3650 10200 3850
Wire Bus Line
	6250 3950 6250 4750
Wire Bus Line
	4300 1300 4300 4500
$EndSCHEMATC
